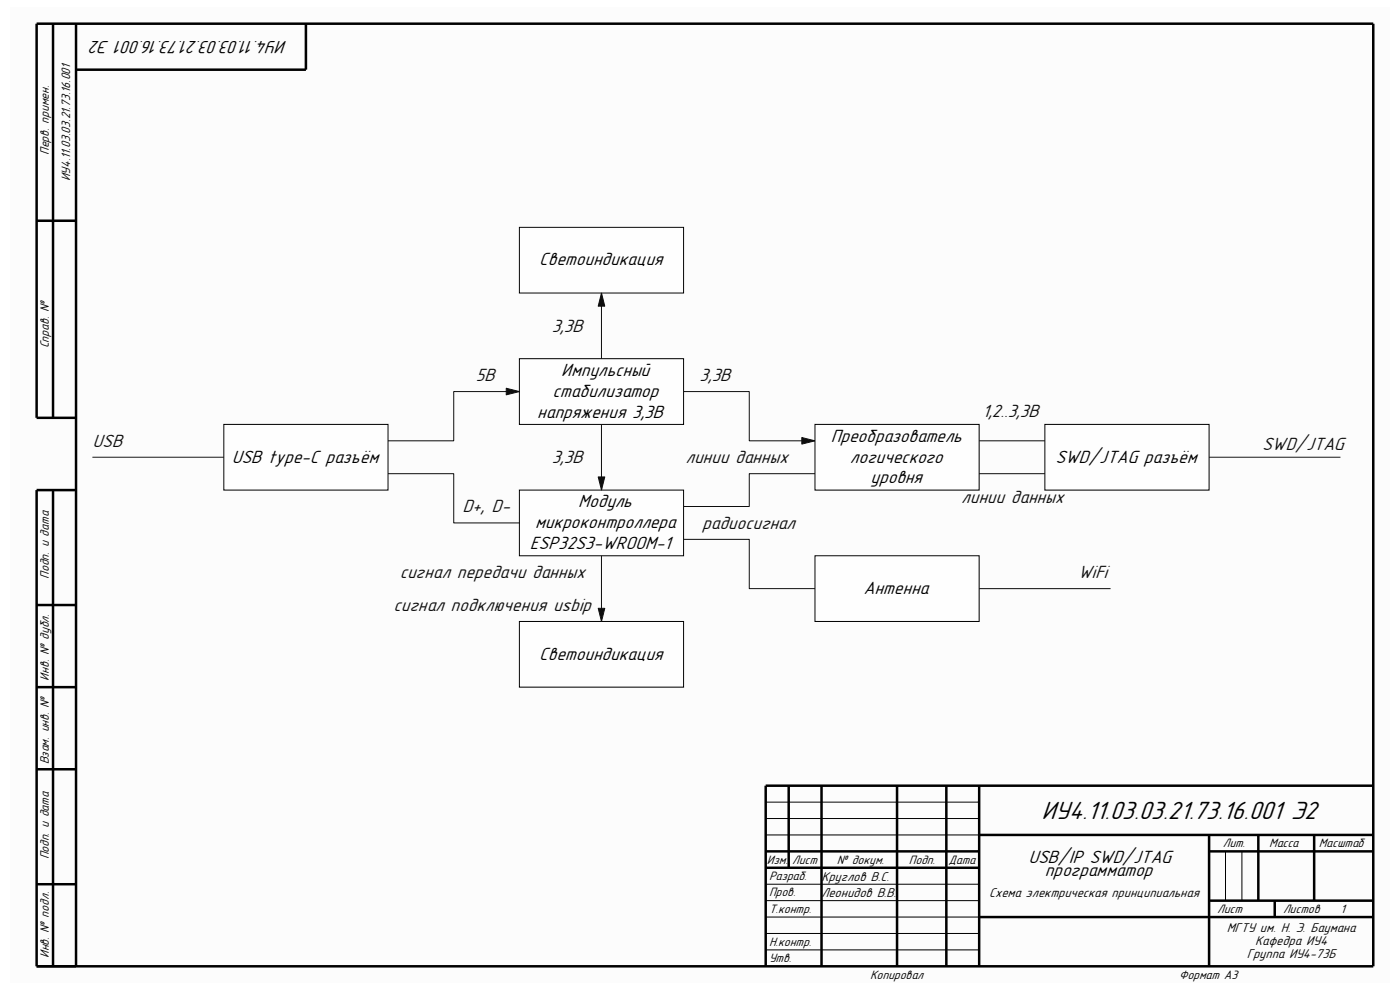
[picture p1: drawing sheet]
<svg xmlns="http://www.w3.org/2000/svg" width="297mm" height="210mm" viewBox="0 0 297 210" stroke-linecap="round" stroke-linejoin="round" font-family="sans-serif">
<path d="M2.2 1.5h292.6v207h-292.6z" fill-rule="evenodd" fill="#fcfcfc"/>
<g fill="none" stroke="#000" stroke-width=".53">
<path d="M11.3 5v83.6M16.1 5v200M64.9 5v9.8h-48.8M7.8 46.8h8.3M16.1 88.6h-8.3v-83.6h283.5v200h-283.5v-101h8.3M11.3 104v101M7.8 128.3h8.3M7.8 145.8h8.3M7.8 163.2h8.3M167.3 166.7v17.4M174.3 166.7v38.3M190.3 166.7v38.3"/>
<path d="M200.8 166.7v38.3M207.7 177.1h83.6M207.7 166.7v38.3M256.5 177.1v27.9M267 177.1v14M278.8 177.1v14M291.3 166.7h-128.9v38.3M7.8 187.6h8.3M162.4 180.6h45.3M162.4 184.1h45.3M207.7 194.5h83.6M256.5 180.6h34.8"/>
<path d="M256.5 191.1h34.8M270.4 191.1v3.4"/>
</g>
<path d="M162.4 177.1h45.3M162.4 173.6h45.3M162.4 170.2h45.3M162.4 198h45.3M162.4 194.5h45.3M162.4 191.1h45.3M162.4 187.6h45.3M260 180.6v10.5M263.5 180.6v10.5M162.4 201.5h45.3" fill="none" stroke="#000" stroke-width=".21"/>
<path d="M110.2 131.8h34.8v14h-34.8z" fill-rule="evenodd" fill="#fefefe"/>
<path d="M110.2 131.8h34.8v14h-34.8z" fill="none" stroke="#000" stroke-width=".21"/>
<path d="M110.2 104h34.8v13.9h-34.8z" fill-rule="evenodd" fill="#fefefe"/>
<path d="M110.2 104h34.8v13.9h-34.8z" fill="none" stroke="#000" stroke-width=".21"/>
<path d="M172.9 117.9h34.8v13.9h-34.8z" fill-rule="evenodd" fill="#fefefe"/>
<path d="M172.9 117.9h34.8v13.9h-34.8z" fill="none" stroke="#000" stroke-width=".21"/>
<path d="M47.5 90h34.8v14h-34.8z" fill-rule="evenodd" fill="#fefefe"/>
<path d="M47.5 90h34.8v14h-34.8z" fill="none" stroke="#000" stroke-width=".21"/>
<path d="M110.2 76.1h34.8v13.9h-34.8z" fill-rule="evenodd" fill="#fefefe"/>
<path d="M110.2 76.1h34.8v13.9h-34.8z" fill="none" stroke="#000" stroke-width=".21"/>
<path d="M110.2 48.2h34.8v14h-34.8z" fill-rule="evenodd" fill="#fefefe"/>
<path d="M110.2 48.2h34.8v14h-34.8z" fill="none" stroke="#000" stroke-width=".21"/>
<path d="M107.4 82.4l2.8 .7-2.8 .7z" fill="#0e0e0e"/>
<path d="M107.4 82.4l2.8 .7-2.8 .7z" fill="none" stroke="#0e0e0e" stroke-width=".21"/>
<path d="M127.6 62.2l.7 2.7h-1.4z" fill="#0e0e0e"/>
<path d="M127.6 62.2l.7 2.7h-1.4z" fill="none" stroke="#0e0e0e" stroke-width=".21"/>
<path d="M170.1 92.8l2.8 .7-2.8 .7z" fill="#0e0e0e"/>
<path d="M170.1 92.8l2.8 .7-2.8 .7z" fill="none" stroke="#0e0e0e" stroke-width=".21"/>
<path d="M126.9 129h1.4l-.7 2.8z" fill="#0e0e0e"/>
<path d="M126.9 129h1.4l-.7 2.8z" fill="none" stroke="#0e0e0e" stroke-width=".21"/>
<path d="M126.9 101.2h1.4l-.7 2.8z" fill="#0e0e0e"/>
<path d="M126.9 101.2h1.4l-.7 2.8z" fill="none" stroke="#0e0e0e" stroke-width=".21"/>
<path d="M221.7 90h34.8v14h-34.8z" fill-rule="evenodd" fill="#fefefe"/>
<path d="M221.7 90h34.8v14h-34.8z" fill="none" stroke="#000" stroke-width=".21"/>
<path d="M172.9 90h34.8v14h-34.8z" fill-rule="evenodd" fill="#fefefe"/>
<path d="M172.9 90h34.8v14h-34.8z" fill="none" stroke="#000" stroke-width=".21"/>
<g fill="none" stroke="#0e0e0e" stroke-width=".21">
<path d="M127.6 62.2v13.9M19.6 97h27.9M110.2 83.1h-13.9v10.4h-14M127.6 90v14M145 83.1h14v10.4h13.9M207.7 93.5h14M256.5 97h27.9M82.3 100.5h14v10.4h13.9M127.6 117.9v13.9M145 114.4h14v10.5h13.9M172.9 100.5h-13.9v6.9h-14M207.7 100.5h14"/>
<path d="M207.7 124.9h27.9"/>
</g>
<text font-size="5.6" x="221" y="173.7">ИУ4.11.03.03.21.73.16.001 Э2</text>
<g font-size="4">
<text x="60.9" y="8.6" transform="rotate(-180 60.9 8.6)">ИУ4.11.03.03.21.73.16.001 Э2</text>
<text x="114.4" y="56.3">Светоиндикация</text>
<text x="119.1" y="79.8">Импульсный</text>
<text x="114" y="88.6">напряжения 3,3В</text>
<text x="117.2" y="84.2">стабилизатор</text>
<text x="176.2" y="93.7">Преобразователь</text>
<text x="49.2" y="98.1">USB type-С разъём</text>
<text x="180.3" y="98.1">логического</text>
<text x="223.9" y="98.1">SWD/JTAG разъём</text>
<text x="122.7" y="107.6">Модуль</text>
<text x="184.7" y="102.5">уровня</text>
<text x="113.5" y="112.1">микроконтроллера</text>
<text x="112.4" y="116.5">ESP32S3-WROOM-1</text>
<text x="183.2" y="126">Антенна</text>
<text x="114.4" y="139.9">Светоиндикация</text>
<text x="218.2" y="183.1">USB/IP SWD/JTAG</text>
<text x="221.7" y="185.9">программатор</text>
</g>
<g font-size="4" fill="#0e0e0e">
<text x="117.1" y="70.4">3,3В</text>
<text x="101" y="80.9">5В</text>
<text x="148.4" y="80.9">3,3В</text>
<text x="208.4" y="88.5">1,2..3,3В</text>
<text x="19.6" y="94.8">USB</text>
<text x="267.8" y="95.5">SWD/JTAG</text>
<text x="117.1" y="98.3">3,3В</text>
<text x="145.4" y="98.3">линии данных</text>
<text x="203.9" y="106.6">линии данных</text>
<text x="98.1" y="108.7">D+, D-</text>
<text x="149" y="112.2">радиосигнал</text>
<text x="84.8" y="122.6">сигнал передачи данных</text>
<text x="228.7" y="122.6">WiFi</text>
<text x="83.5" y="129.6">сигнал подключения usbip</text>
</g>
<g font-size="2.9">
<text x="174.3" y="186.9">Круглов В.С.</text>
<text x="174.3" y="190.4">Леонидов В.В.</text>
<text x="209.8" y="190.4">Схема электрическая принципиальная</text>
<text x="260.3" y="197.7">МГТУ им. Н. Э. Баумана</text>
<text x="264.5" y="203.2">Группа ИУ4-73Б</text>
<text x="266.3" y="200.4">Кафедра ИУ4</text>
</g>
<g font-size="2.7">
<text x="10.4" y="32.9" transform="rotate(-90 10.4 32.9)">Перв. примен.</text>
<text x="14.9" y="38.4" transform="rotate(-90 14.9 38.4)">ИУ4.11.03.03.21.73.16.001</text>
<text x="10.4" y="73.9" transform="rotate(-90 10.4 73.9)">Справ. №</text>
<text x="10.4" y="122.8" transform="rotate(-90 10.4 122.8)">Подп. и дата</text>
<text x="10.4" y="144.4" transform="rotate(-90 10.4 144.4)">Инв. № дубл.</text>
<text x="10.4" y="162.1" transform="rotate(-90 10.4 162.1)">Взам. инв. №</text>
<text x="259.4" y="179.7">Лит.</text>
<text x="269.2" y="179.7">Масса</text>
<text x="279.8" y="179.7">Масштаб</text>
<text x="10.4" y="182.3" transform="rotate(-90 10.4 182.3)">Подп. и дата</text>
<text x="162.7" y="183.2">Изм.</text>
<text x="168.1" y="183.2">Лист</text>
<text x="177.5" y="183.2">№ докум.</text>
<text x="192.8" y="183.2">Подп.</text>
<text x="201.2" y="183.2">Дата</text>
<text x="163.2" y="190.2">Пров.</text>
<text x="163.2" y="186.7">Разраб.</text>
<text x="163.2" y="193.7">Т.контр.</text>
<text x="258.2" y="193.7">Лист</text>
<text x="272.2" y="193.7">Листов</text>
<text x="284.4" y="193.7">1</text>
<text x="10.4" y="203.2" transform="rotate(-90 10.4 203.2)">Инв. № подл.</text>
<text x="163.2" y="200.6">Н.контр.</text>
<text x="163.2" y="204.1">Утв.</text>
<text x="184.6" y="207.6">Копировал</text>
<text x="250.1" y="207.6">Формат А3</text>
</g>
</svg>
